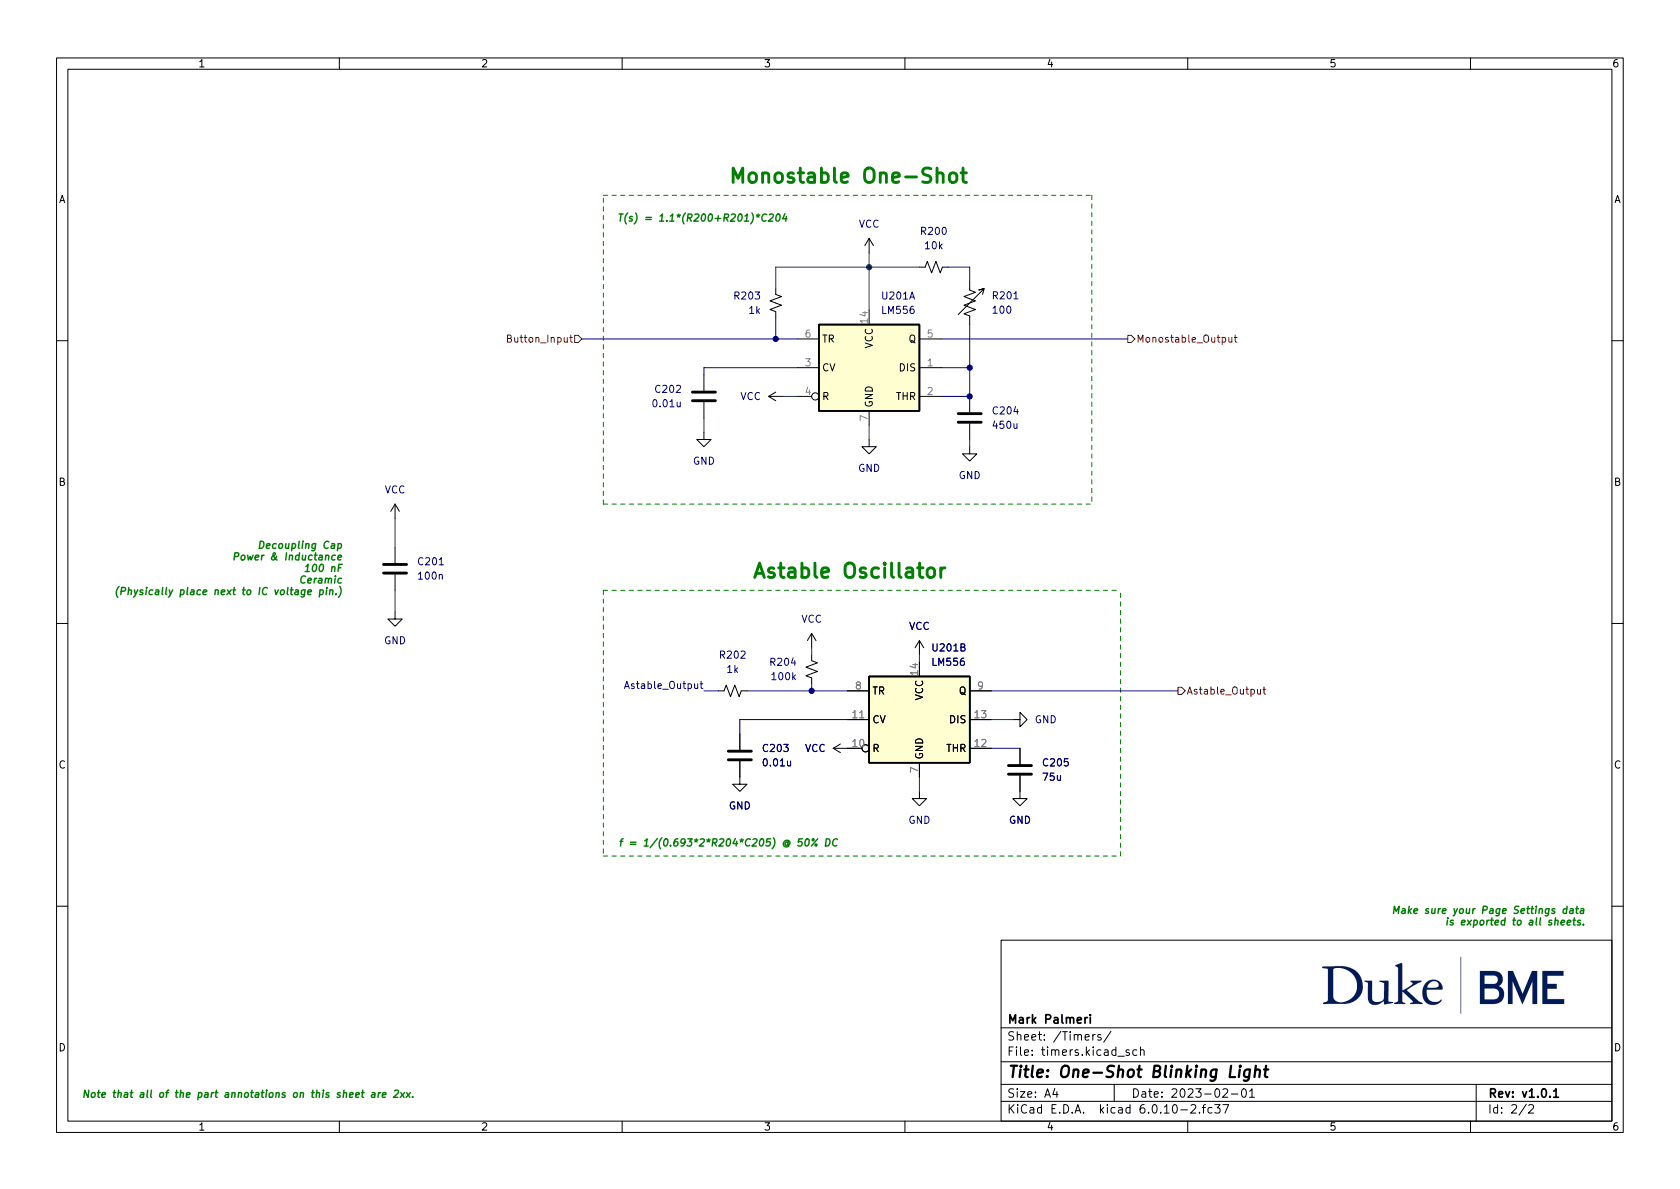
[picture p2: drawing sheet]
(kicad_sch (version 20211123) (generator eeschema)

 (paper "A4")

 (title_block
  (title "One-Shot Blinking Light")
  (date "2023-02-01")
  (rev "v1.0.1")
  (company "Mark Palmeri"))

 (lib_symbols
  (symbol "Device:C" (pin_numbers hide) (pin_names (offset 0.254)) (in_bom yes) (on_board yes)
   (property "Reference" "C" (id 0) (at 0.635 2.54 0) (effects (font (size 1.27 1.27)) (justify left)))
   (property "Value" "C" (id 1) (at 0.635 -2.54 0) (effects (font (size 1.27 1.27)) (justify left)))
   (property "Footprint" "" (id 2) (at 0.9652 -3.81 0) (effects (font (size 1.27 1.27)) hide))
   (property "Datasheet" "~" (id 3) (at 0 0 0) (effects (font (size 1.27 1.27)) hide))
   (symbol "C_0_1"
    (polyline (pts (xy -2.032 -0.762) (xy 2.032 -0.762)) (stroke (width 0.508) (type default) (color 0 0 0 0)) (fill (type none)))
    (polyline (pts (xy -2.032 0.762) (xy 2.032 0.762)) (stroke (width 0.508) (type default) (color 0 0 0 0)) (fill (type none))))
   (symbol "C_1_1"
    (pin passive line (at 0 3.81 270) (length 2.794) (name "~" (effects (font (size 1.27 1.27)))) (number "1" (effects (font (size 1.27 1.27)))))
    (pin passive line (at 0 -3.81 90) (length 2.794) (name "~" (effects (font (size 1.27 1.27)))) (number "2" (effects (font (size 1.27 1.27)))))))
  (symbol "Device:R_Small_US" (pin_numbers hide) (pin_names (offset 0.254) hide) (in_bom yes) (on_board yes)
   (property "Reference" "R" (id 0) (at 0.762 0.508 0) (effects (font (size 1.27 1.27)) (justify left)))
   (property "Value" "R_Small_US" (id 1) (at 0.762 -1.016 0) (effects (font (size 1.27 1.27)) (justify left)))
   (property "Footprint" "" (id 2) (at 0 0 0) (effects (font (size 1.27 1.27)) hide))
   (property "Datasheet" "~" (id 3) (at 0 0 0) (effects (font (size 1.27 1.27)) hide))
   (symbol "R_Small_US_1_1"
    (polyline (pts (xy 0 0) (xy 1.016 -0.381) (xy 0 -0.762) (xy -1.016 -1.143) (xy 0 -1.524)) (stroke (width 0) (type default) (color 0 0 0 0)) (fill (type none)))
    (polyline (pts (xy 0 1.524) (xy 1.016 1.143) (xy 0 0.762) (xy -1.016 0.381) (xy 0 0)) (stroke (width 0) (type default) (color 0 0 0 0)) (fill (type none)))
    (pin passive line (at 0 2.54 270) (length 1.016) (name "~" (effects (font (size 1.27 1.27)))) (number "1" (effects (font (size 1.27 1.27)))))
    (pin passive line (at 0 -2.54 90) (length 1.016) (name "~" (effects (font (size 1.27 1.27)))) (number "2" (effects (font (size 1.27 1.27)))))))
  (symbol "Device:R_Variable_US" (pin_numbers hide) (pin_names (offset 0)) (in_bom yes) (on_board yes)
   (property "Reference" "R" (id 0) (at 2.54 -2.54 90) (effects (font (size 1.27 1.27)) (justify left)))
   (property "Value" "R_Variable_US" (id 1) (at -2.54 -1.27 90) (effects (font (size 1.27 1.27)) (justify left)))
   (property "Footprint" "" (id 2) (at -1.778 0 90) (effects (font (size 1.27 1.27)) hide))
   (property "Datasheet" "~" (id 3) (at 0 0 0) (effects (font (size 1.27 1.27)) hide))
   (symbol "R_Variable_US_0_1"
    (polyline (pts (xy 0 -2.286) (xy 0 -2.54)) (stroke (width 0) (type default) (color 0 0 0 0)) (fill (type none)))
    (polyline (pts (xy 0 2.286) (xy 0 2.54)) (stroke (width 0) (type default) (color 0 0 0 0)) (fill (type none)))
    (polyline (pts (xy 0 -0.762) (xy 1.016 -1.143) (xy 0 -1.524) (xy -1.016 -1.905) (xy 0 -2.286)) (stroke (width 0) (type default) (color 0 0 0 0)) (fill (type none)))
    (polyline (pts (xy 0 0.762) (xy 1.016 0.381) (xy 0 0) (xy -1.016 -0.381) (xy 0 -0.762)) (stroke (width 0) (type default) (color 0 0 0 0)) (fill (type none)))
    (polyline (pts (xy 0 2.286) (xy 1.016 1.905) (xy 0 1.524) (xy -1.016 1.143) (xy 0 0.762)) (stroke (width 0.1524) (type default) (color 0 0 0 0)) (fill (type none)))
    (polyline (pts (xy 2.286 1.524) (xy 2.54 2.54) (xy 1.524 2.286) (xy 2.54 2.54) (xy -2.032 -2.032)) (stroke (width 0.1524) (type default) (color 0 0 0 0)) (fill (type none))))
   (symbol "R_Variable_US_1_1"
    (pin passive line (at 0 3.81 270) (length 1.27) (name "~" (effects (font (size 1.27 1.27)))) (number "1" (effects (font (size 1.27 1.27)))))
    (pin passive line (at 0 -3.81 90) (length 1.27) (name "~" (effects (font (size 1.27 1.27)))) (number "2" (effects (font (size 1.27 1.27)))))))
  (symbol "Timer:LM556" (in_bom yes) (on_board yes)
   (property "Reference" "U" (id 0) (at -10.16 8.89 0) (effects (font (size 1.27 1.27)) (justify left)))
   (property "Value" "LM556" (id 1) (at -10.16 -8.89 0) (effects (font (size 1.27 1.27)) (justify left)))
   (property "Footprint" "" (id 2) (at 0 0 0) (effects (font (size 1.27 1.27)) hide))
   (property "Datasheet" "http://www.ti.com/lit/ds/symlink/lm556.pdf" (id 3) (at 0 0 0) (effects (font (size 1.27 1.27)) hide))
   (symbol "LM556_0_0"
    (pin power_in line (at 0 10.16 270) (length 2.54) (name "VCC" (effects (font (size 1.27 1.27)))) (number "14" (effects (font (size 1.27 1.27)))))
    (pin power_in line (at 0 -10.16 90) (length 2.54) (name "GND" (effects (font (size 1.27 1.27)))) (number "7" (effects (font (size 1.27 1.27))))))
   (symbol "LM556_0_1"
    (rectangle (start -8.89 -7.62) (end 8.89 7.62) (stroke (width 0.254) (type default) (color 0 0 0 0)) (fill (type background)))
    (rectangle (start -8.89 -7.62) (end 8.89 7.62) (stroke (width 0.254) (type default) (color 0 0 0 0)) (fill (type background))))
   (symbol "LM556_1_1"
    (pin input line (at 12.7 0 180) (length 3.81) (name "DIS" (effects (font (size 1.27 1.27)))) (number "1" (effects (font (size 1.27 1.27)))))
    (pin input line (at 12.7 -5.08 180) (length 3.81) (name "THR" (effects (font (size 1.27 1.27)))) (number "2" (effects (font (size 1.27 1.27)))))
    (pin input line (at -12.7 0 0) (length 3.81) (name "CV" (effects (font (size 1.27 1.27)))) (number "3" (effects (font (size 1.27 1.27)))))
    (pin input inverted (at -12.7 -5.08 0) (length 3.81) (name "R" (effects (font (size 1.27 1.27)))) (number "4" (effects (font (size 1.27 1.27)))))
    (pin output line (at 12.7 5.08 180) (length 3.81) (name "Q" (effects (font (size 1.27 1.27)))) (number "5" (effects (font (size 1.27 1.27)))))
    (pin input line (at -12.7 5.08 0) (length 3.81) (name "TR" (effects (font (size 1.27 1.27)))) (number "6" (effects (font (size 1.27 1.27))))))
   (symbol "LM556_2_1"
    (pin input inverted (at -12.7 -5.08 0) (length 3.81) (name "R" (effects (font (size 1.27 1.27)))) (number "10" (effects (font (size 1.27 1.27)))))
    (pin input line (at -12.7 0 0) (length 3.81) (name "CV" (effects (font (size 1.27 1.27)))) (number "11" (effects (font (size 1.27 1.27)))))
    (pin input line (at 12.7 -5.08 180) (length 3.81) (name "THR" (effects (font (size 1.27 1.27)))) (number "12" (effects (font (size 1.27 1.27)))))
    (pin input line (at 12.7 0 180) (length 3.81) (name "DIS" (effects (font (size 1.27 1.27)))) (number "13" (effects (font (size 1.27 1.27)))))
    (pin input line (at -12.7 5.08 0) (length 3.81) (name "TR" (effects (font (size 1.27 1.27)))) (number "8" (effects (font (size 1.27 1.27)))))
    (pin output line (at 12.7 5.08 180) (length 3.81) (name "Q" (effects (font (size 1.27 1.27)))) (number "9" (effects (font (size 1.27 1.27)))))))
  (symbol "power:GND" (power) (pin_names (offset 0)) (in_bom yes) (on_board yes)
   (property "Reference" "#PWR" (id 0) (at 0 -6.35 0) (effects (font (size 1.27 1.27)) hide))
   (property "Value" "GND" (id 1) (at 0 -3.81 0) (effects (font (size 1.27 1.27))))
   (property "Footprint" "" (id 2) (at 0 0 0) (effects (font (size 1.27 1.27)) hide))
   (property "Datasheet" "" (id 3) (at 0 0 0) (effects (font (size 1.27 1.27)) hide))
   (symbol "GND_0_1"
    (polyline (pts (xy 0 0) (xy 0 -1.27) (xy 1.27 -1.27) (xy 0 -2.54) (xy -1.27 -1.27) (xy 0 -1.27)) (stroke (width 0) (type default) (color 0 0 0 0)) (fill (type none))))
   (symbol "GND_1_1"
    (pin power_in line (at 0 0 270) (length 0) hide (name "GND" (effects (font (size 1.27 1.27)))) (number "1" (effects (font (size 1.27 1.27)))))))
  (symbol "power:VCC" (power) (pin_names (offset 0)) (in_bom yes) (on_board yes)
   (property "Reference" "#PWR" (id 0) (at 0 -3.81 0) (effects (font (size 1.27 1.27)) hide))
   (property "Value" "VCC" (id 1) (at 0 3.81 0) (effects (font (size 1.27 1.27))))
   (property "Footprint" "" (id 2) (at 0 0 0) (effects (font (size 1.27 1.27)) hide))
   (property "Datasheet" "" (id 3) (at 0 0 0) (effects (font (size 1.27 1.27)) hide))
   (symbol "VCC_0_1"
    (polyline (pts (xy -0.762 1.27) (xy 0 2.54)) (stroke (width 0) (type default) (color 0 0 0 0)) (fill (type none)))
    (polyline (pts (xy 0 0) (xy 0 2.54)) (stroke (width 0) (type default) (color 0 0 0 0)) (fill (type none)))
    (polyline (pts (xy 0 2.54) (xy 0.762 1.27)) (stroke (width 0) (type default) (color 0 0 0 0)) (fill (type none))))
   (symbol "VCC_1_1"
    (pin power_in line (at 0 0 90) (length 0) hide (name "VCC" (effects (font (size 1.27 1.27)))) (number "1" (effects (font (size 1.27 1.27))))))))

 (junction (at 153.67 46.99) (diameter 0) (color 0 0 0 0))
 (junction (at 171.45 69.85) (diameter 0) (color 0 0 0 0))
 (junction (at 137.16 59.69) (diameter 0) (color 0 0 0 0))
 (junction (at 143.51 121.92) (diameter 0) (color 0 0 0 0))
 (junction (at 171.45 64.77) (diameter 0) (color 0 0 0 0))

 (polyline (pts (xy 193.04 34.29) (xy 193.04 88.9)) (stroke (width 0) (type default) (color 0 0 0 0)))

 (wire (pts (xy 166.37 59.69) (xy 199.39 59.69)) (stroke (width 0) (type default) (color 0 0 0 0)))
 (wire (pts (xy 167.64 46.99) (xy 171.45 46.99)) (stroke (width 0) (type default) (color 0 0 0 0)))
 (wire (pts (xy 132.08 121.92) (xy 143.51 121.92)) (stroke (width 0) (type default) (color 0 0 0 0)))
 (wire (pts (xy 143.51 120.65) (xy 143.51 121.92)) (stroke (width 0) (type default) (color 0 0 0 0)))
 (wire (pts (xy 69.85 91.44) (xy 69.85 96.52)) (stroke (width 0) (type default) (color 0 0 0 0)))
 (polyline (pts (xy 106.68 88.9) (xy 193.04 88.9)) (stroke (width 0) (type default) (color 0 0 0 0)))

 (wire (pts (xy 166.37 69.85) (xy 171.45 69.85)) (stroke (width 0) (type default) (color 0 0 0 0)))
 (polyline (pts (xy 106.68 104.14) (xy 106.68 151.13)) (stroke (width 0) (type default) (color 0 0 0 0)))

 (wire (pts (xy 171.45 64.77) (xy 171.45 69.85)) (stroke (width 0) (type default) (color 0 0 0 0)))
 (polyline (pts (xy 198.12 151.13) (xy 198.12 104.14)) (stroke (width 0) (type default) (color 0 0 0 0)))

 (wire (pts (xy 171.45 77.47) (xy 171.45 78.74)) (stroke (width 0) (type default) (color 0 0 0 0)))
 (wire (pts (xy 175.26 132.08) (xy 180.34 132.08)) (stroke (width 0) (type default) (color 0 0 0 0)))
 (wire (pts (xy 124.46 64.77) (xy 124.46 66.04)) (stroke (width 0) (type default) (color 0 0 0 0)))
 (polyline (pts (xy 106.68 88.9) (xy 106.68 34.29)) (stroke (width 0) (type default) (color 0 0 0 0)))

 (wire (pts (xy 124.46 121.92) (xy 127 121.92)) (stroke (width 0) (type default) (color 0 0 0 0)))
 (wire (pts (xy 143.51 114.3) (xy 143.51 115.57)) (stroke (width 0) (type default) (color 0 0 0 0)))
 (wire (pts (xy 175.26 127) (xy 179.07 127)) (stroke (width 0) (type default) (color 0 0 0 0)))
 (wire (pts (xy 162.56 115.57) (xy 162.56 116.84)) (stroke (width 0) (type default) (color 0 0 0 0)))
 (wire (pts (xy 137.16 50.8) (xy 137.16 46.99)) (stroke (width 0) (type default) (color 0 0 0 0)))
 (wire (pts (xy 69.85 104.14) (xy 69.85 107.95)) (stroke (width 0) (type default) (color 0 0 0 0)))
 (polyline (pts (xy 106.68 104.14) (xy 198.12 104.14)) (stroke (width 0) (type default) (color 0 0 0 0)))

 (wire (pts (xy 171.45 46.99) (xy 171.45 49.53)) (stroke (width 0) (type default) (color 0 0 0 0)))
 (wire (pts (xy 166.37 64.77) (xy 171.45 64.77)) (stroke (width 0) (type default) (color 0 0 0 0)))
 (wire (pts (xy 153.67 46.99) (xy 162.56 46.99)) (stroke (width 0) (type default) (color 0 0 0 0)))
 (wire (pts (xy 153.67 74.93) (xy 153.67 77.47)) (stroke (width 0) (type default) (color 0 0 0 0)))
 (polyline (pts (xy 106.68 34.29) (xy 193.04 34.29)) (stroke (width 0) (type default) (color 0 0 0 0)))

 (wire (pts (xy 143.51 121.92) (xy 149.86 121.92)) (stroke (width 0) (type default) (color 0 0 0 0)))
 (wire (pts (xy 171.45 57.15) (xy 171.45 64.77)) (stroke (width 0) (type default) (color 0 0 0 0)))
 (wire (pts (xy 140.97 64.77) (xy 124.46 64.77)) (stroke (width 0) (type default) (color 0 0 0 0)))
 (wire (pts (xy 130.81 127) (xy 149.86 127)) (stroke (width 0) (type default) (color 0 0 0 0)))
 (wire (pts (xy 153.67 44.45) (xy 153.67 46.99)) (stroke (width 0) (type default) (color 0 0 0 0)))
 (wire (pts (xy 137.16 59.69) (xy 140.97 59.69)) (stroke (width 0) (type default) (color 0 0 0 0)))
 (wire (pts (xy 175.26 121.92) (xy 208.28 121.92)) (stroke (width 0) (type default) (color 0 0 0 0)))
 (wire (pts (xy 130.81 127) (xy 130.81 129.54)) (stroke (width 0) (type default) (color 0 0 0 0)))
 (wire (pts (xy 137.16 46.99) (xy 153.67 46.99)) (stroke (width 0) (type default) (color 0 0 0 0)))
 (polyline (pts (xy 106.68 151.13) (xy 198.12 151.13)) (stroke (width 0) (type default) (color 0 0 0 0)))

 (wire (pts (xy 162.56 137.16) (xy 162.56 139.7)) (stroke (width 0) (type default) (color 0 0 0 0)))
 (wire (pts (xy 102.87 59.69) (xy 137.16 59.69)) (stroke (width 0) (type default) (color 0 0 0 0)))
 (wire (pts (xy 138.43 69.85) (xy 140.97 69.85)) (stroke (width 0) (type default) (color 0 0 0 0)))
 (wire (pts (xy 153.67 46.99) (xy 153.67 54.61)) (stroke (width 0) (type default) (color 0 0 0 0)))
 (wire (pts (xy 137.16 55.88) (xy 137.16 59.69)) (stroke (width 0) (type default) (color 0 0 0 0)))
 (wire (pts (xy 124.46 73.66) (xy 124.46 76.2)) (stroke (width 0) (type default) (color 0 0 0 0)))

 (image (at 255.27 173.99) (scale 0.720058)
  (data))

 (text "f = 1/(0.693*2*R204*C205) @ 50% DC" (at 148.59 149.86 180) (effects (font (size 1.27 1.27) (thickness 0.254) bold italic) (justify right bottom)))
 (text "Monostable One-Shot" (at 171.45 33.02 180) (effects (font (size 2.54 2.54) bold) (justify right bottom)))
 (text "Astable Oscillator" (at 167.64 102.87 180) (effects (font (size 2.54 2.54) (thickness 0.508) bold) (justify right bottom)))
 (text "Decoupling Cap\nPower & Inductance\n100 nF\nCeramic\n(Physically place next to IC voltage pin.)" (at 60.96 105.41 180) (effects (font (size 1.27 1.27) (thickness 0.254) bold italic) (justify right bottom)))
 (text "T(s) = 1.1*(R200+R201)*C204" (at 139.7 39.37 180) (effects (font (size 1.27 1.27) (thickness 0.254) bold italic) (justify right bottom)))
 (text "Make sure your Page Settings data\nis exported to all sheets." (at 280.67 163.83 180) (effects (font (size 1.27 1.27) (thickness 0.254) bold italic) (justify right bottom)))
 (text "Note that all of the part annotations on this sheet are 2xx." (at 73.66 194.31 180) (effects (font (size 1.27 1.27) (thickness 0.254) bold italic) (justify right bottom)))

 (label "Astable_Output" (at 124.46 121.92 180) (effects (font (size 1.27 1.27)) (justify right bottom)))

 (hierarchical_label "Monostable_Output" (shape output) (at 199.39 59.69 0) (effects (font (size 1.27 1.27)) (justify left)))
 (hierarchical_label "Astable_Output" (shape output) (at 208.28 121.92 0) (effects (font (size 1.27 1.27)) (justify left)))
 (hierarchical_label "Button_Input" (shape input) (at 102.87 59.69 180) (effects (font (size 1.27 1.27)) (justify right)))

 (symbol (lib_id "power:VCC") (at 69.85 91.44 0) (unit 1) (in_bom yes) (on_board yes) (fields_autoplaced)
  (property "Reference" "#PWR0201" (id 0) (at 69.85 95.25 0) (effects (font (size 1.27 1.27)) hide))
  (property "Value" "VCC" (id 1) (at 69.85 86.36 0))
  (property "Footprint" "" (id 2) (at 69.85 91.44 0) (effects (font (size 1.27 1.27)) hide))
  (property "Datasheet" "" (id 3) (at 69.85 91.44 0) (effects (font (size 1.27 1.27)) hide)) (pin "1"))

 (symbol (lib_id "power:VCC") (at 153.67 44.45 0) (unit 1) (in_bom yes) (on_board yes) (fields_autoplaced)
  (property "Reference" "#PWR0208" (id 0) (at 153.67 48.26 0) (effects (font (size 1.27 1.27)) hide))
  (property "Value" "VCC" (id 1) (at 153.67 39.37 0))
  (property "Footprint" "" (id 2) (at 153.67 44.45 0) (effects (font (size 1.27 1.27)) hide))
  (property "Datasheet" "" (id 3) (at 153.67 44.45 0) (effects (font (size 1.27 1.27)) hide)) (pin "1"))

 (symbol (lib_id "Device:R_Small_US") (at 137.16 53.34 0) (unit 1) (in_bom yes) (on_board yes) (fields_autoplaced)
  (property "Reference" "R203" (id 0) (at 134.62 52.0699 0) (effects (font (size 1.27 1.27)) (justify right)))
  (property "Value" "1k" (id 1) (at 134.62 54.6099 0) (effects (font (size 1.27 1.27)) (justify right)))
  (property "Footprint" "" (id 2) (at 137.16 53.34 0) (effects (font (size 1.27 1.27)) hide))
  (property "Datasheet" "~" (id 3) (at 137.16 53.34 0) (effects (font (size 1.27 1.27)) hide)) (pin "1") (pin "2"))

 (symbol (lib_id "Device:R_Small_US") (at 143.51 118.11 0) (unit 1) (in_bom yes) (on_board yes) (fields_autoplaced)
  (property "Reference" "R204" (id 0) (at 140.97 116.8399 0) (effects (font (size 1.27 1.27)) (justify right)))
  (property "Value" "100k" (id 1) (at 140.97 119.3799 0) (effects (font (size 1.27 1.27)) (justify right)))
  (property "Footprint" "" (id 2) (at 143.51 118.11 0) (effects (font (size 1.27 1.27)) hide))
  (property "Datasheet" "~" (id 3) (at 143.51 118.11 0) (effects (font (size 1.27 1.27)) hide)) (pin "1") (pin "2"))

 (symbol (lib_id "Device:C") (at 69.85 100.33 0) (unit 1) (in_bom yes) (on_board yes) (fields_autoplaced)
  (property "Reference" "C201" (id 0) (at 73.66 99.0599 0) (effects (font (size 1.27 1.27)) (justify left)))
  (property "Value" "100n" (id 1) (at 73.66 101.5999 0) (effects (font (size 1.27 1.27)) (justify left)))
  (property "Footprint" "" (id 2) (at 70.8152 104.14 0) (effects (font (size 1.27 1.27)) hide))
  (property "Datasheet" "~" (id 3) (at 69.85 100.33 0) (effects (font (size 1.27 1.27)) hide)) (pin "1") (pin "2"))

 (symbol (lib_id "power:GND") (at 69.85 107.95 0) (unit 1) (in_bom yes) (on_board yes) (fields_autoplaced)
  (property "Reference" "#PWR0202" (id 0) (at 69.85 114.3 0) (effects (font (size 1.27 1.27)) hide))
  (property "Value" "GND" (id 1) (at 69.85 113.03 0))
  (property "Footprint" "" (id 2) (at 69.85 107.95 0) (effects (font (size 1.27 1.27)) hide))
  (property "Datasheet" "" (id 3) (at 69.85 107.95 0) (effects (font (size 1.27 1.27)) hide)) (pin "1"))

 (symbol (lib_id "Timer:LM556") (at 162.56 127 0) (unit 2) (in_bom yes) (on_board yes) (fields_autoplaced)
  (property "Reference" "U201" (id 0) (at 164.5794 114.3 0) (effects (font (size 1.27 1.27)) (justify left)))
  (property "Value" "LM556" (id 1) (at 164.5794 116.84 0) (effects (font (size 1.27 1.27)) (justify left)))
  (property "Footprint" "" (id 2) (at 162.56 127 0) (effects (font (size 1.27 1.27)) hide))
  (property "Datasheet" "http://www.ti.com/lit/ds/symlink/lm556.pdf" (id 3) (at 162.56 127 0) (effects (font (size 1.27 1.27)) hide)) (pin "14") (pin "7") (pin "1") (pin "2") (pin "3") (pin "4") (pin "5") (pin "6") (pin "10") (pin "11") (pin "12") (pin "13") (pin "8") (pin "9"))

 (symbol (lib_id "power:GND") (at 162.56 139.7 0) (unit 1) (in_bom yes) (on_board yes) (fields_autoplaced)
  (property "Reference" "#PWR0211" (id 0) (at 162.56 146.05 0) (effects (font (size 1.27 1.27)) hide))
  (property "Value" "GND" (id 1) (at 162.56 144.78 0))
  (property "Footprint" "" (id 2) (at 162.56 139.7 0) (effects (font (size 1.27 1.27)) hide))
  (property "Datasheet" "" (id 3) (at 162.56 139.7 0) (effects (font (size 1.27 1.27)) hide)) (pin "1"))

 (symbol (lib_id "Device:R_Small_US") (at 165.1 46.99 270) (unit 1) (in_bom yes) (on_board yes) (fields_autoplaced)
  (property "Reference" "R200" (id 0) (at 165.1 40.64 90))
  (property "Value" "10k" (id 1) (at 165.1 43.18 90))
  (property "Footprint" "" (id 2) (at 165.1 46.99 0) (effects (font (size 1.27 1.27)) hide))
  (property "Datasheet" "~" (id 3) (at 165.1 46.99 0) (effects (font (size 1.27 1.27)) hide)) (pin "1") (pin "2"))

 (symbol (lib_id "power:VCC") (at 138.43 69.85 90) (unit 1) (in_bom yes) (on_board yes) (fields_autoplaced)
  (property "Reference" "#PWR0205" (id 0) (at 142.24 69.85 0) (effects (font (size 1.27 1.27)) hide))
  (property "Value" "VCC" (id 1) (at 134.62 69.8499 90) (effects (font (size 1.27 1.27)) (justify left)))
  (property "Footprint" "" (id 2) (at 138.43 69.85 0) (effects (font (size 1.27 1.27)) hide))
  (property "Datasheet" "" (id 3) (at 138.43 69.85 0) (effects (font (size 1.27 1.27)) hide)) (pin "1"))

 (symbol (lib_id "power:GND") (at 124.46 76.2 0) (unit 1) (in_bom yes) (on_board yes) (fields_autoplaced)
  (property "Reference" "#PWR0203" (id 0) (at 124.46 82.55 0) (effects (font (size 1.27 1.27)) hide))
  (property "Value" "GND" (id 1) (at 124.46 81.28 0))
  (property "Footprint" "" (id 2) (at 124.46 76.2 0) (effects (font (size 1.27 1.27)) hide))
  (property "Datasheet" "" (id 3) (at 124.46 76.2 0) (effects (font (size 1.27 1.27)) hide)) (pin "1"))

 (symbol (lib_id "Device:R_Variable_US") (at 171.45 53.34 0) (unit 1) (in_bom yes) (on_board yes) (fields_autoplaced)
  (property "Reference" "R201" (id 0) (at 175.26 52.0318 0) (effects (font (size 1.27 1.27)) (justify left)))
  (property "Value" "100" (id 1) (at 175.26 54.5718 0) (effects (font (size 1.27 1.27)) (justify left)))
  (property "Footprint" "" (id 2) (at 169.672 53.34 90) (effects (font (size 1.27 1.27)) hide))
  (property "Datasheet" "~" (id 3) (at 171.45 53.34 0) (effects (font (size 1.27 1.27)) hide)) (pin "1") (pin "2"))

 (symbol (lib_id "power:GND") (at 171.45 78.74 0) (unit 1) (in_bom yes) (on_board yes) (fields_autoplaced)
  (property "Reference" "#PWR0212" (id 0) (at 171.45 85.09 0) (effects (font (size 1.27 1.27)) hide))
  (property "Value" "GND" (id 1) (at 171.45 83.82 0))
  (property "Footprint" "" (id 2) (at 171.45 78.74 0) (effects (font (size 1.27 1.27)) hide))
  (property "Datasheet" "" (id 3) (at 171.45 78.74 0) (effects (font (size 1.27 1.27)) hide)) (pin "1"))

 (symbol (lib_id "power:VCC") (at 149.86 132.08 90) (unit 1) (in_bom yes) (on_board yes) (fields_autoplaced)
  (property "Reference" "#PWR0207" (id 0) (at 153.67 132.08 0) (effects (font (size 1.27 1.27)) hide))
  (property "Value" "VCC" (id 1) (at 146.05 132.0799 90) (effects (font (size 1.27 1.27)) (justify left)))
  (property "Footprint" "" (id 2) (at 149.86 132.08 0) (effects (font (size 1.27 1.27)) hide))
  (property "Datasheet" "" (id 3) (at 149.86 132.08 0) (effects (font (size 1.27 1.27)) hide)) (pin "1"))

 (symbol (lib_id "power:VCC") (at 162.56 115.57 0) (unit 1) (in_bom yes) (on_board yes) (fields_autoplaced)
  (property "Reference" "#PWR0210" (id 0) (at 162.56 119.38 0) (effects (font (size 1.27 1.27)) hide))
  (property "Value" "VCC" (id 1) (at 162.56 110.49 0))
  (property "Footprint" "" (id 2) (at 162.56 115.57 0) (effects (font (size 1.27 1.27)) hide))
  (property "Datasheet" "" (id 3) (at 162.56 115.57 0) (effects (font (size 1.27 1.27)) hide)) (pin "1"))

 (symbol (lib_id "power:GND") (at 180.34 139.7 0) (unit 1) (in_bom yes) (on_board yes) (fields_autoplaced)
  (property "Reference" "#PWR0214" (id 0) (at 180.34 146.05 0) (effects (font (size 1.27 1.27)) hide))
  (property "Value" "GND" (id 1) (at 180.34 144.78 0))
  (property "Footprint" "" (id 2) (at 180.34 139.7 0) (effects (font (size 1.27 1.27)) hide))
  (property "Datasheet" "" (id 3) (at 180.34 139.7 0) (effects (font (size 1.27 1.27)) hide)) (pin "1"))

 (symbol (lib_id "Device:C") (at 180.34 135.89 0) (unit 1) (in_bom yes) (on_board yes) (fields_autoplaced)
  (property "Reference" "C205" (id 0) (at 184.15 134.6199 0) (effects (font (size 1.27 1.27)) (justify left)))
  (property "Value" "75u" (id 1) (at 184.15 137.1599 0) (effects (font (size 1.27 1.27)) (justify left)))
  (property "Footprint" "" (id 2) (at 181.3052 139.7 0) (effects (font (size 1.27 1.27)) hide))
  (property "Datasheet" "~" (id 3) (at 180.34 135.89 0) (effects (font (size 1.27 1.27)) hide)) (pin "1") (pin "2"))

 (symbol (lib_id "Device:C") (at 124.46 69.85 0) (unit 1) (in_bom yes) (on_board yes) (fields_autoplaced)
  (property "Reference" "C202" (id 0) (at 120.65 68.5799 0) (effects (font (size 1.27 1.27)) (justify right)))
  (property "Value" "0.01u" (id 1) (at 120.65 71.1199 0) (effects (font (size 1.27 1.27)) (justify right)))
  (property "Footprint" "" (id 2) (at 125.4252 73.66 0) (effects (font (size 1.27 1.27)) hide))
  (property "Datasheet" "~" (id 3) (at 124.46 69.85 0) (effects (font (size 1.27 1.27)) hide)) (pin "1") (pin "2"))

 (symbol (lib_id "Timer:LM556") (at 153.67 64.77 0) (unit 1) (in_bom yes) (on_board yes) (fields_autoplaced)
  (property "Reference" "U201" (id 0) (at 155.6894 52.07 0) (effects (font (size 1.27 1.27)) (justify left)))
  (property "Value" "LM556" (id 1) (at 155.6894 54.61 0) (effects (font (size 1.27 1.27)) (justify left)))
  (property "Footprint" "" (id 2) (at 153.67 64.77 0) (effects (font (size 1.27 1.27)) hide))
  (property "Datasheet" "http://www.ti.com/lit/ds/symlink/lm556.pdf" (id 3) (at 153.67 64.77 0) (effects (font (size 1.27 1.27)) hide)) (pin "14") (pin "7") (pin "1") (pin "2") (pin "3") (pin "4") (pin "5") (pin "6") (pin "10") (pin "11") (pin "12") (pin "13") (pin "8") (pin "9"))

 (symbol (lib_id "power:GND") (at 179.07 127 90) (unit 1) (in_bom yes) (on_board yes) (fields_autoplaced)
  (property "Reference" "#PWR0213" (id 0) (at 185.42 127 0) (effects (font (size 1.27 1.27)) hide))
  (property "Value" "GND" (id 1) (at 182.88 126.9999 90) (effects (font (size 1.27 1.27)) (justify right)))
  (property "Footprint" "" (id 2) (at 179.07 127 0) (effects (font (size 1.27 1.27)) hide))
  (property "Datasheet" "" (id 3) (at 179.07 127 0) (effects (font (size 1.27 1.27)) hide)) (pin "1"))

 (symbol (lib_id "power:GND") (at 130.81 137.16 0) (unit 1) (in_bom yes) (on_board yes) (fields_autoplaced)
  (property "Reference" "#PWR0204" (id 0) (at 130.81 143.51 0) (effects (font (size 1.27 1.27)) hide))
  (property "Value" "GND" (id 1) (at 130.81 142.24 0))
  (property "Footprint" "" (id 2) (at 130.81 137.16 0) (effects (font (size 1.27 1.27)) hide))
  (property "Datasheet" "" (id 3) (at 130.81 137.16 0) (effects (font (size 1.27 1.27)) hide)) (pin "1"))

 (symbol (lib_id "Device:R_Small_US") (at 129.54 121.92 270) (unit 1) (in_bom yes) (on_board yes) (fields_autoplaced)
  (property "Reference" "R202" (id 0) (at 129.54 115.57 90))
  (property "Value" "1k" (id 1) (at 129.54 118.11 90))
  (property "Footprint" "" (id 2) (at 129.54 121.92 0) (effects (font (size 1.27 1.27)) hide))
  (property "Datasheet" "~" (id 3) (at 129.54 121.92 0) (effects (font (size 1.27 1.27)) hide)) (pin "1") (pin "2"))

 (symbol (lib_id "Device:C") (at 130.81 133.35 0) (unit 1) (in_bom yes) (on_board yes) (fields_autoplaced)
  (property "Reference" "C203" (id 0) (at 134.62 132.0799 0) (effects (font (size 1.27 1.27)) (justify left)))
  (property "Value" "0.01u" (id 1) (at 134.62 134.6199 0) (effects (font (size 1.27 1.27)) (justify left)))
  (property "Footprint" "" (id 2) (at 131.7752 137.16 0) (effects (font (size 1.27 1.27)) hide))
  (property "Datasheet" "~" (id 3) (at 130.81 133.35 0) (effects (font (size 1.27 1.27)) hide)) (pin "1") (pin "2"))

 (symbol (lib_id "power:GND") (at 153.67 77.47 0) (unit 1) (in_bom yes) (on_board yes) (fields_autoplaced)
  (property "Reference" "#PWR0209" (id 0) (at 153.67 83.82 0) (effects (font (size 1.27 1.27)) hide))
  (property "Value" "GND" (id 1) (at 153.67 82.55 0))
  (property "Footprint" "" (id 2) (at 153.67 77.47 0) (effects (font (size 1.27 1.27)) hide))
  (property "Datasheet" "" (id 3) (at 153.67 77.47 0) (effects (font (size 1.27 1.27)) hide)) (pin "1"))

 (symbol (lib_id "power:VCC") (at 143.51 114.3 0) (unit 1) (in_bom yes) (on_board yes) (fields_autoplaced)
  (property "Reference" "#PWR0206" (id 0) (at 143.51 118.11 0) (effects (font (size 1.27 1.27)) hide))
  (property "Value" "VCC" (id 1) (at 143.51 109.22 0))
  (property "Footprint" "" (id 2) (at 143.51 114.3 0) (effects (font (size 1.27 1.27)) hide))
  (property "Datasheet" "" (id 3) (at 143.51 114.3 0) (effects (font (size 1.27 1.27)) hide)) (pin "1"))

 (symbol (lib_id "Device:C") (at 171.45 73.66 0) (unit 1) (in_bom yes) (on_board yes) (fields_autoplaced)
  (property "Reference" "C204" (id 0) (at 175.26 72.3899 0) (effects (font (size 1.27 1.27)) (justify left)))
  (property "Value" "450u" (id 1) (at 175.26 74.9299 0) (effects (font (size 1.27 1.27)) (justify left)))
  (property "Footprint" "" (id 2) (at 172.4152 77.47 0) (effects (font (size 1.27 1.27)) hide))
  (property "Datasheet" "~" (id 3) (at 171.45 73.66 0) (effects (font (size 1.27 1.27)) hide)) (pin "1") (pin "2")))
